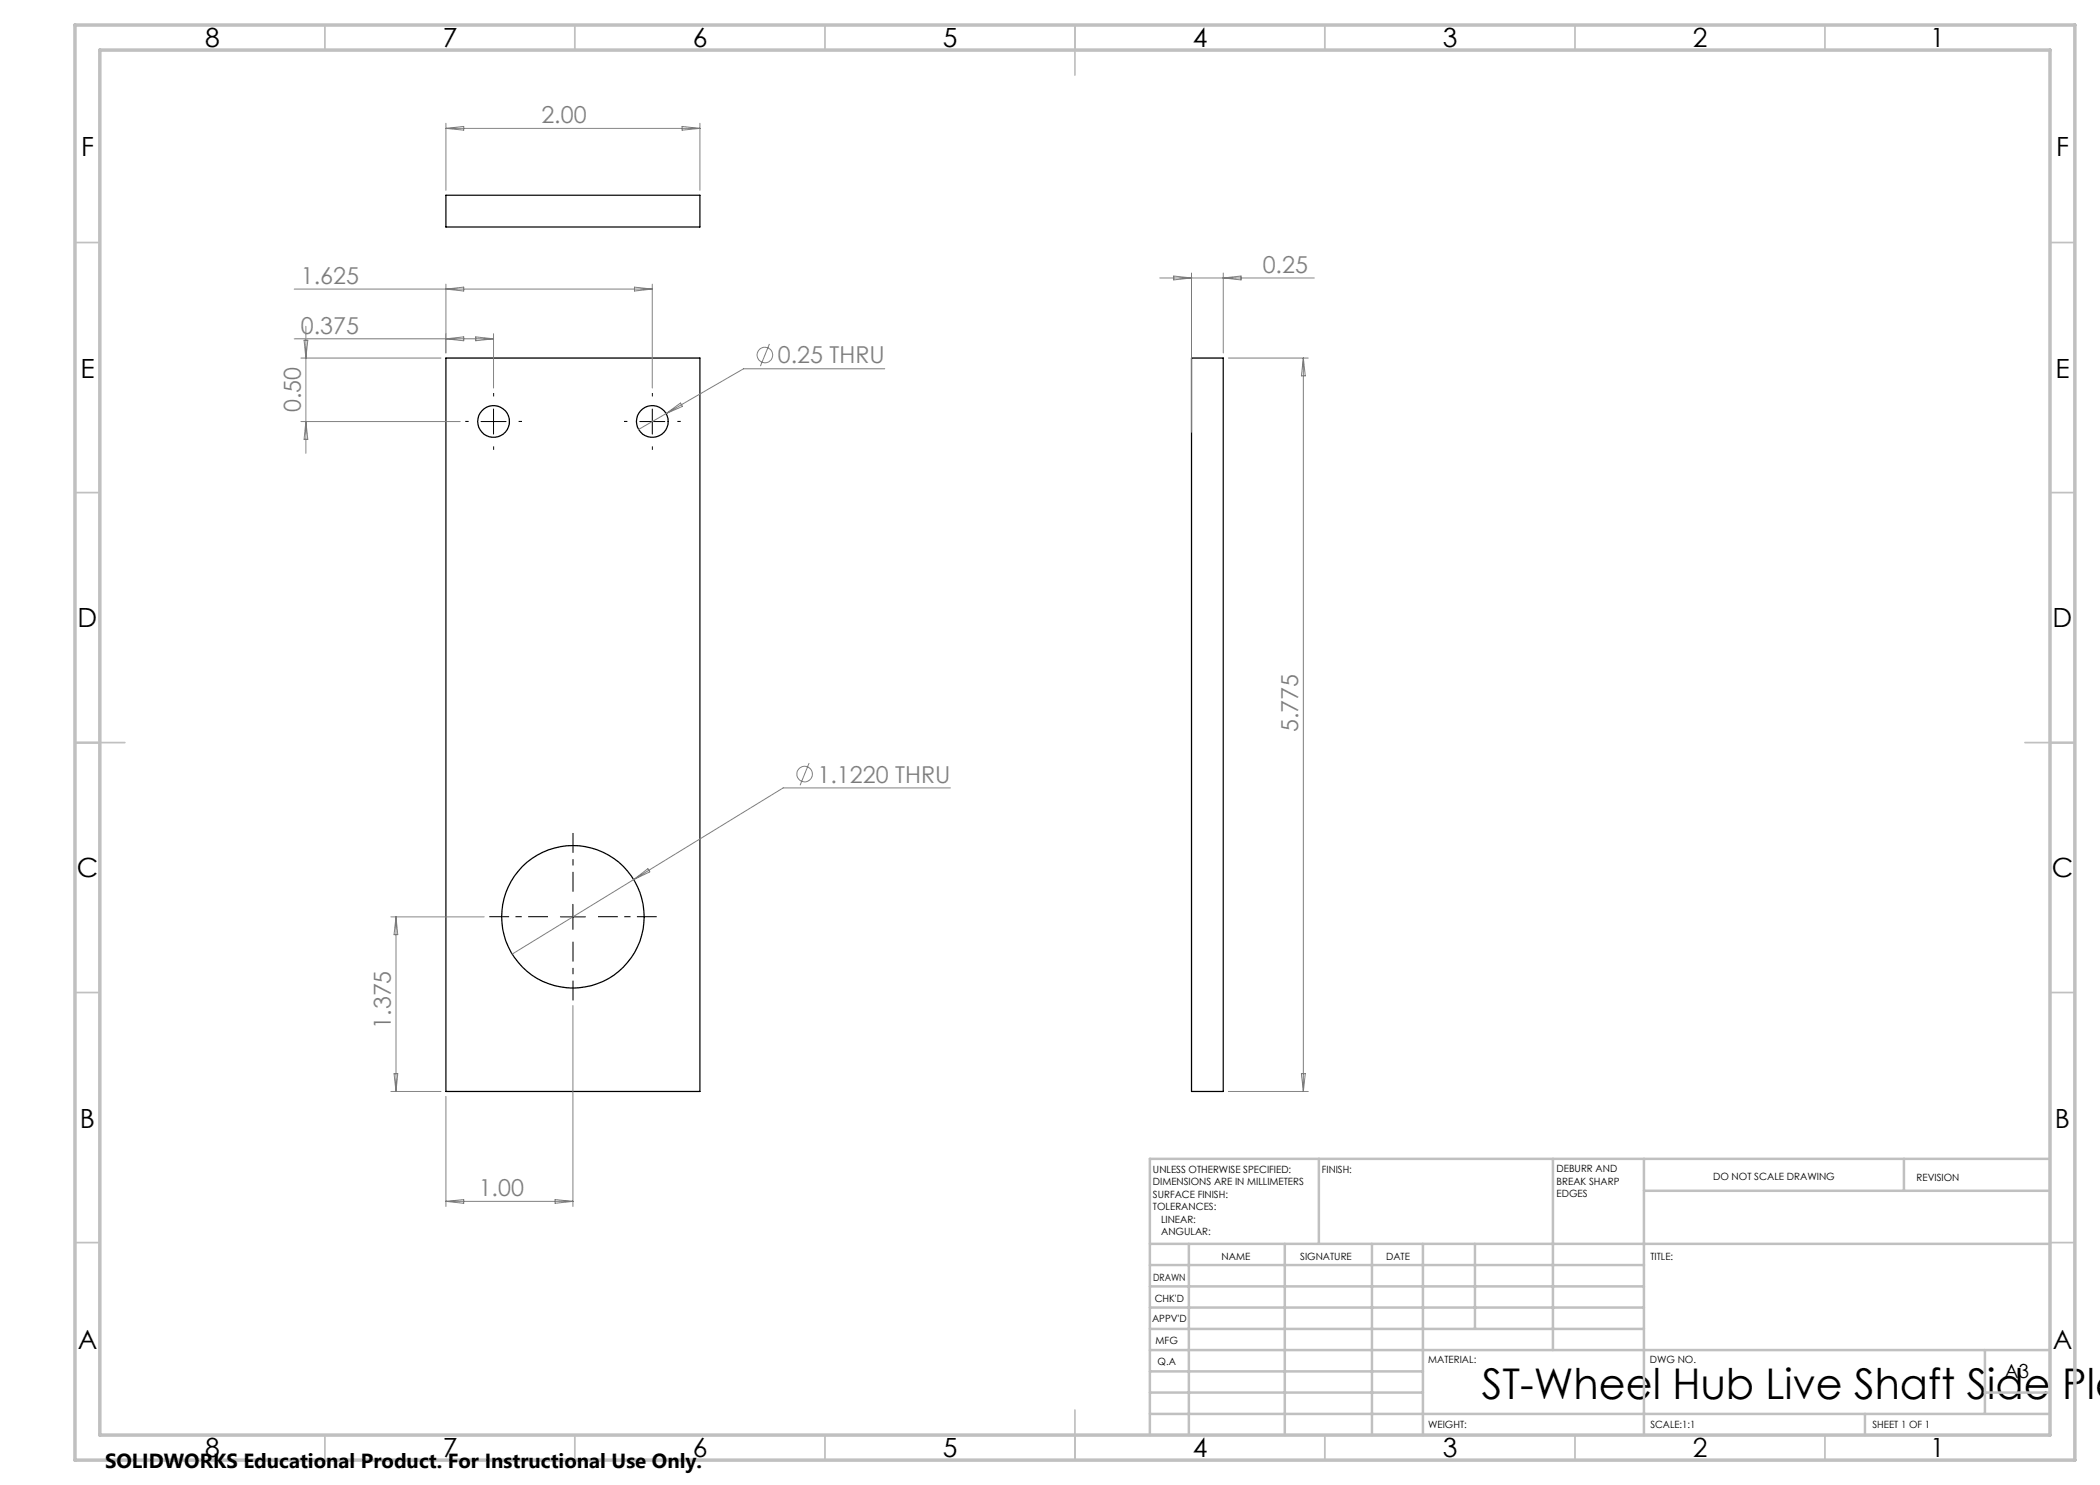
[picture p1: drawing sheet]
<svg xmlns="http://www.w3.org/2000/svg" width="420mm" height="297mm" viewBox="0 0 420 297" stroke-linecap="round" stroke-linejoin="round" font-family="sans-serif">
<g fill="none" stroke="#000" stroke-width=".25">
<path d="M89.2 39h50.8v6.4h-50.8zM89.2 71.6h50.8v146.7h-50.8zM238.3 71.6h6.4v146.7h-6.4z"/>
<circle cx="98.7" cy="84.3" r="3.2"/>
<circle cx="130.5" cy="84.3" r="3.2"/>
<circle cx="114.6" cy="183.4" r="14.3"/>
</g>
<g fill="none" stroke="#808080" stroke-width=".2">
<path d="M89.2 24.7v13.4M89.2 25.7h50.8M89.2 25.7l3.5-.4v.7zM136.4 25.3l3.6 .4-3.6 .3zM140 24.7v13.4M58.8 57.8h71.7M89.2 56.8v13.8M89.2 57.8l3.5-.4v.8zM126.9 57.4l3.6 .4-3.6 .4zM130.5 56.8v20.8M232 55.6h30.9M234.7 55.2l3.6 .4-3.6 .4z"/>
<path d="M238.3 54.6v31.9M244.7 54.6v16M244.7 55.6l3.5-.4v.8zM58.8 67.8h39.9M60.2 71.6h28M60.8 68h.8l-.4 3.6zM61.2 65.3v25.4M89.2 67.8l3.5-.4v.8zM95.1 67.4l3.6 .4-3.6 .4zM98.7 66.7v10.9M153.9 68.8l-1.8 4.4M177 73.8h-28.3l-15.5 8.9"/>
<path d="M245.7 71.6h16M260.7 71.6v146.7M260.7 71.6l.4 3.6h-.8zM60.2 84.3h31.8M61.2 84.3l.4 3.6h-.8zM133.2 82.7l-5.5 3.2M133.2 82.7l2.9-2.1 .4 .7zM161.8 152.6l-1.8 4.5M190.1 157.6h-33.5l-54.2 33.2M126.7 175.9l2.9-2.2 .4 .7zM78.2 183.4h18.6M79.2 183.4v34.9"/>
<path d="M79.2 183.4l.4 3.5h-.8zM78.2 218.3h10M78.8 214.7h.8l-.4 3.6zM89.2 219.3v22M114.6 201.1v40.2M245.7 218.3h16M260.3 214.7h.8l-.4 3.6zM111 239.9l3.6 .4-3.6 .4zM89.2 240.3l3.5-.4v.8zM89.2 240.3h25.4"/>
<circle cx="153" cy="71" r="1.55"/>
<circle cx="160.9" cy="154.8" r="1.55"/>
</g>
<path d="M114.6 178.3v-11.7M109.6 183.3h-11.7M114.6 188.3v11.8M119.6 183.3h11.8" fill="none" stroke="#000" stroke-width=".2" stroke-dasharray="15.2 1.3 1.3 1.3" stroke-dashoffset="11.3" stroke-linecap="butt"/>
<path d="M98.7 79.3v-.7M130.5 79.3v-.7M93.7 84.3h-.6M98.7 89.3v.7M103.7 84.3h.7M125.5 84.3h-.7M130.5 89.3v.7M135.5 84.3h.7" fill="none" stroke="#000" stroke-width=".2" stroke-dasharray="15.2 1.3 1.3 1.3" stroke-linecap="butt"/>
<path d="M96.2 84.3h5M98.7 81.8v5M128 84.3h5M130.5 81.8v5M112.1 183.4h5M114.6 180.9v5" fill="none" stroke="#000" stroke-width=".2"/>
<g fill="none" stroke="#c0c0c0" stroke-width=".35">
<path d="M65 5v5M115 5v5M165 5v5M215 5v10M265 5v5M315 5v5M365 5v5M15 48.5h5M410 48.5h5M15 98.5h5M410 98.5h5M15 148.5h10"/>
<path d="M405 148.5h10M15 198.5h5M410 198.5h5M15 248.5h5M410 248.5h5M65 287v5M115 287v5M165 287v5M215 282v10M265 287v5M315 287v5M365 287v5"/>
</g>
<g fill="none" stroke="#c0c0c0" stroke-width=".5">
<path d="M263.8 231.8v17M310.6 231.8v38.2M328.8 231.8v55.2M328.8 238.2h81.2M380.8 231.8v6.4M410 231.8h-180v55.2M230 248.8h180M230 257.3h98.8M230 253h98.8M237.8 248.8v38.2M257 248.8v38.2M274.4 248.8v38.2"/>
<path d="M284.6 248.8v38.2M295 248.8v17M230 265.8h98.8M230 261.5h98.8M230 278.5h54.6M230 274.3h54.6M230 270h180M397 278.5h13M397 270v12.8M230 282.8h180M373 282.8v4.2"/>
</g>
<path d="M15 5h400v287h-400zM20 10h390v277h-390z" fill="none" stroke="#c0c0c0" stroke-width=".7"/>
<text font-size="8.5" x="296.4" y="279.7">ST-Wheel Hub Live Shaft Side Pla</text>
<g font-size="5.3">
<text x="41" y="9.5">8</text>
<text x="88.5" y="9.5">7</text>
<text x="138.5" y="9.5">6</text>
<text x="188.5" y="9.5">5</text>
<text x="238.5" y="9.5">4</text>
<text x="288.5" y="9.5">3</text>
<text x="338.5" y="9.5">2</text>
<text x="386" y="9.5">1</text>
<text x="16.2" y="31.2">F</text>
<text x="411.2" y="31.2">F</text>
<text x="16.1" y="75.5">E</text>
<text x="411.1" y="75.5">E</text>
<text x="15.5" y="125.5">D</text>
<text x="410.5" y="125.5">D</text>
<text x="15.4" y="175.5">C</text>
<text x="410.4" y="175.5">C</text>
<text x="16" y="225.5">B</text>
<text x="411" y="225.5">B</text>
<text x="15.5" y="269.7">A</text>
<text x="410.5" y="269.7">A</text>
<text x="41" y="291.5">8</text>
<text x="88.5" y="291.5">7</text>
<text x="138.5" y="291.5">6</text>
<text x="188.5" y="291.5">5</text>
<text x="238.5" y="291.5">4</text>
<text x="288.5" y="291.5">3</text>
<text x="338.5" y="291.5">2</text>
<text x="386" y="291.5">1</text>
</g>
<g font-size="4.7" fill="#808080">
<text x="108.3" y="24.6">2.00</text>
<text x="60.2" y="56.8">1.625</text>
<text x="252.5" y="54.6">0.25</text>
<text x="60.2" y="66.7">0.375</text>
<text x="155.6" y="72.7">0.25 THRU</text>
<text x="60.2" y="82.4" transform="rotate(-90 60.2 82.4)">0.50</text>
<text x="259.7" y="146.4" transform="rotate(-90 259.7 146.4)">5.775</text>
<text x="163.5" y="156.5">1.1220 THRU</text>
<text x="78.2" y="205.8" transform="rotate(-90 78.2 205.8)">1.375</text>
<text x="95.7" y="239.3">1.00</text>
</g>
<text font-size="4.1" x="21" y="293.7">SOLIDWORKS Educational Product. For Instructional Use Only.</text>
<text font-size="3.9" x="400.9" y="275.5">A3</text>
<g font-size="2">
<text x="230.6" y="234.6">UNLESS OTHERWISE SPECIFIED:</text>
<text x="230.6" y="237.1">DIMENSIONS ARE IN MILLIMETERS</text>
<text x="230.6" y="239.6">SURFACE FINISH:</text>
<text x="264.4" y="234.6">FINISH:</text>
<text x="311.3" y="234.5">DEBURR AND</text>
<text x="311.3" y="237">BREAK SHARP</text>
<text x="311.3" y="239.5">EDGES</text>
<text x="342.6" y="236">DO NOT SCALE DRAWING</text>
<text x="383.3" y="236.2">REVISION</text>
<text x="230.6" y="242.1">TOLERANCES:</text>
<text x="232.2" y="244.6">LINEAR:</text>
<text x="232.2" y="247.1">ANGULAR:</text>
<text x="244.3" y="252">NAME</text>
<text x="260" y="251.9">SIGNATURE</text>
<text x="277.2" y="251.9">DATE</text>
<text x="330.1" y="251.9">TITLE:</text>
<text x="230.6" y="256.1">DRAWN</text>
<text x="230.9" y="260.3">CHK'D</text>
<text x="230.4" y="264.4">APPV'D</text>
<text x="231.1" y="268.8">MFG</text>
<text x="231.5" y="273">Q.A</text>
<text x="285.6" y="272.5">MATERIAL:</text>
<text x="330" y="272.5">DWG NO.</text>
<text x="285.6" y="285.5">WEIGHT:</text>
<text x="330.1" y="285.6">SCALE:1:1</text>
<text x="374.5" y="285.6">SHEET 1 OF 1</text>
</g>
</svg>
